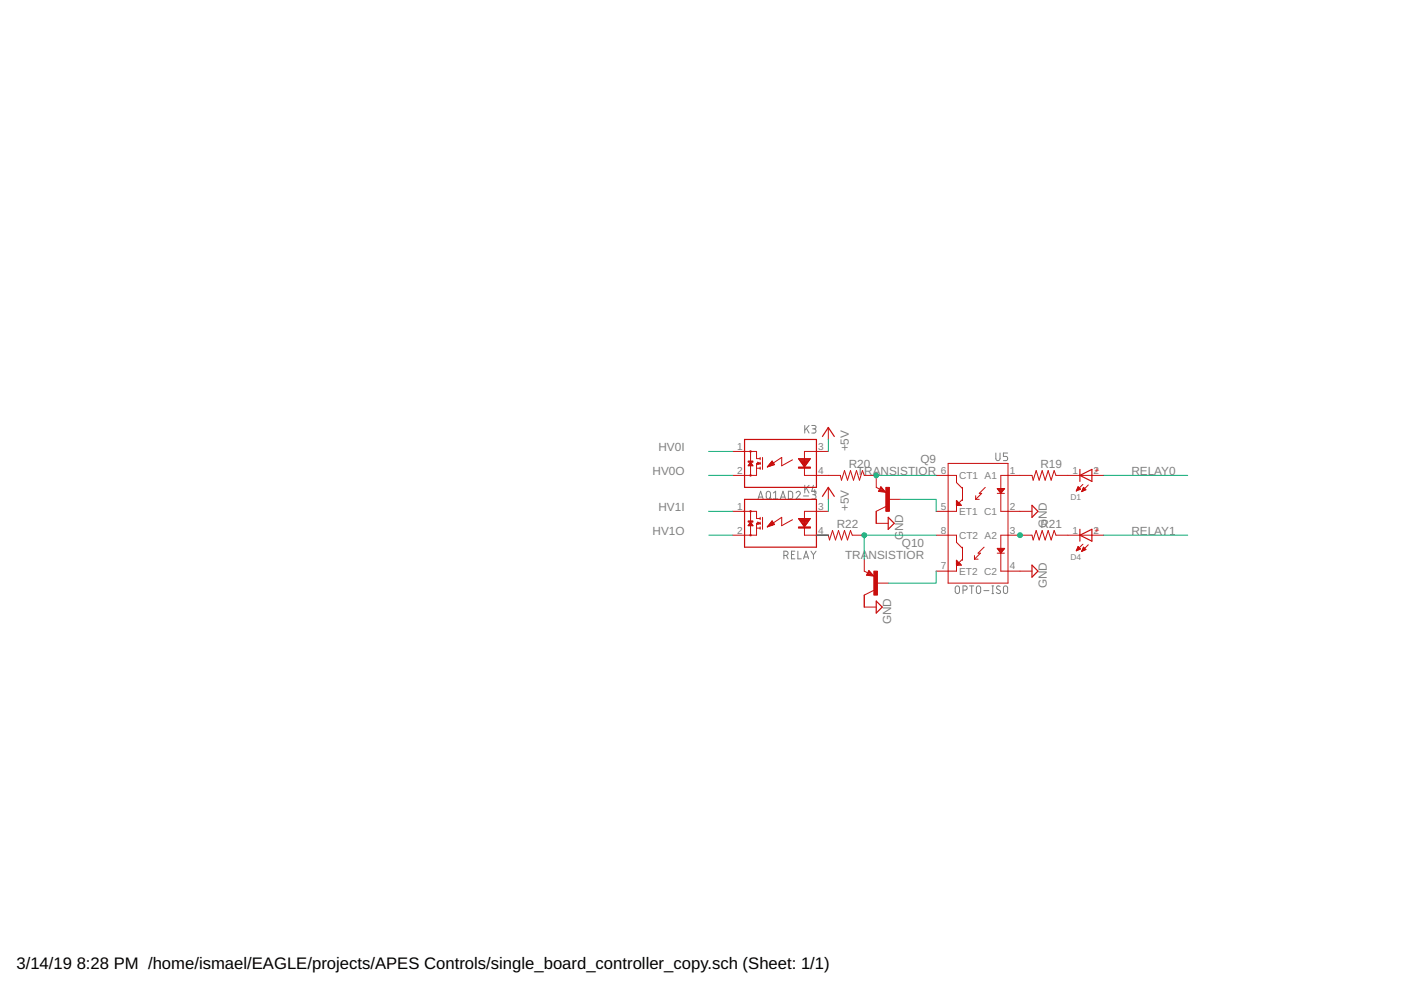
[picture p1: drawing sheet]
<svg xmlns="http://www.w3.org/2000/svg" width="297mm" height="210mm" viewBox="0 0 297 210" stroke-linecap="round" stroke-linejoin="round" font-family="sans-serif">
<g fill="none" stroke="#808080" stroke-width=".21">
<path d="M170.6 90.2v1.6M171 90.8l.5 1M171.5 90.2l-.9 1M172.1 90.2h.6a.36 .36 0 0 1 .3 .4 .36 .36 0 0 1-.3 .3h-.4M172.6 90.9a.44 .44 0 0 1 .4 .5 .44 .44 0 0 1-.4 .4h-.5M211.1 96.1v1.1a.44 .44 0 0 0 .5 .5 .44 .44 0 0 0 .4-.5v-1.1M213.6 96.1h-.9v.7h.6a.45 .45 0 0 1 .3 .4 .45 .45 0 0 1-.3 .5h-.6M160.7 105.8l.6-1.6 .5 1.6M160.8 105.4h.9M162.6 104.3l.3-.1 .3 .1 .2 1a.46 .46 0 0 1-.5 .5 .46 .46 0 0 1-.4-.5zM163.2 105.4l.3 .4M164 104.5l.4-.3v1.6"/>
<path d="M164 105.8h.9M165.5 105.8l.5-1.6 .5 1.6M165.6 105.4h.8M166.2 117.8h.4a.46 .46 0 0 0 .5-.5 .46 .46 0 0 0-.5-.4h-.4v1.6M166.7 117.8l.4 .7M167.2 104.2h.6l.2 .3v1l-.2 .2-.6 .1zM167.8 117.6h.5M168.5 116.9h-.7v1.6h.7M168.8 104.5a.44 .44 0 0 1 .6-.3 .44 .44 0 0 1 .1 .7l-.7 .9h.9M169.2 116.9v1.6h.7M170.3 105.2h1.1M170.4 118.5l.5-1.6 .5 1.6"/>
<path d="M170.5 118.1h.8M170.6 102.9v1.6M171 103.5l.5 1M171.5 102.9l-.9 1M171.9 116.9l.6 .7M172.5 102.9l-.4 1.3h.9M172.5 117.6v.9M172.6 104.9a.46 .46 0 0 1 .4 .4 .46 .46 0 0 1-.4 .5h-.5M172.7 104.2a.36 .36 0 0 1 .3 .3 .36 .36 0 0 1-.3 .4h-.4M172.7 103.8v.7M173 116.9l-.5 .7M202.7 124.4l.3-.2 .3 .2 .1 1a.46 .46 0 0 1-.4 .5 .46 .46 0 0 1-.5-.5z"/>
<path d="M204.2 125.1h.4a.44 .44 0 0 0 .5-.4 .44 .44 0 0 0-.5-.5h-.4v1.7M205.5 124.2h1M206 124.2v1.7M207.1 124.4l.4-.2 .3 .2 .1 1a.46 .46 0 0 1-.4 .5 .46 .46 0 0 1-.5-.5zM208.6 125.2h1.1M210.3 124.2h.4M210.3 125.9h.4M210.5 124.2v1.7M212 124.4a.41 .41 0 0 0-.6-.1 .41 .41 0 0 0 .1 .6l.5 .3a.41 .41 0 0 1 0 .6 .41 .41 0 0 1-.6 0l-.2-.2M212.9 124.4l.3-.2 .3 .2 .1 1a.44 .44 0 0 1-.4 .5 .44 .44 0 0 1-.5-.5z"/>
</g>
<g fill="none" stroke="#c90d0c" stroke-width=".21">
<path d="M155.3 95.7h5.1v1.5h.8M158.7 98.7h.9M158.7 98.6h.8M158.8 98.4h.6M158.9 98.3h.4M159 98.2h.3M159.1 98.1h.1M159.1 95.7v5.1M159.1 98l.5 .8h-1zM160.4 99.3h.8M160.7 98l.5 .3-.5 .2zM161.2 98.3h-.8v2.5h-5.1"/>
<path d="M161.2 97v.5M161.2 98v.5M161.2 99v.5M161.7 97v2.5M162.8 98.9h.2M162.9 98.8h.5M163 98.7h.7M163 98.6h1.1M163.2 98.4h.9M163.2 98.3h.9M163.3 98.2h.7M163.4 98.1h.5"/>
<path d="M163.5 97.9h.3M163.6 97.8h.1M163.7 97.7l.5 .8-1.5 .5zM168 97.5l-2.3 1.3v-1.8l-3 2M169.3 97.2h2.5l-1.2 1.8zM169.4 97.3h2.3M169.4 97.5h2.3M169.5 97.6h2.1M169.6 97.7h1.9M169.7 97.8h1.7M169.8 97.9h1.5M169.9 98.1h1.3"/>
<path d="M170 98.2h1.2M170.1 98.3h.9M170.1 98.4h.9M170.2 98.6h.7M170.3 98.7h.5M170.4 98.8h.3M170.5 98.9h.1M175.6 95.7h-5v5.1h7.6l.2 1 .6-2 .7 2 .6-2 .7 2 .6-2 .6 2 .7-2 .3 1h2.6v2.5l.6 .4M175.6 90.6v2.6M201 98.3h12.7v25.3h-12.7zM155.3 108.4h5.1v1.5h.8M158.6 111.4h1"/>
<path d="M158.7 111.3h.9M158.8 111.2h.7M158.9 111.1h.5M158.9 111h.4M159 110.8h.2M159.1 110.7h.1M159.1 108.4v5.1M159.1 110.7l.5 .8h-1zM160.4 112h.8M160.7 110.7l.5 .3-.5 .2zM161.2 111h-.8v2.5h-5.1M161.2 109.7v.5"/>
<path d="M161.2 110.7v.5M161.2 111.7v.5M161.7 109.7v2.5M162.7 111.7h.1M162.8 111.6h.3M162.9 111.4h.5M163 111.3h.8M163.1 111.2h1.1M163.2 111.1h.9M163.3 111h.7M163.4 110.8h.6M163.5 110.7h.4"/>
<path d="M163.6 110.6h.2M163.7 110.5h.1M163.7 110.4l.5 .8-1.5 .5zM168 110.2l-2.3 1.3v-1.8l-3 2M169.3 109.9h2.5l-1.2 1.8zM169.3 110h2.5M169.4 110.1h2.3M169.5 110.2h2.1M169.6 110.4h1.9M169.7 110.5h1.7M169.8 110.6h1.5M169.8 110.7h1.5"/>
<path d="M169.9 110.8h1.3M170 111h1.1M170.1 111.1h.9M170.2 111.2h.7M170.3 111.3h.5M170.4 111.4h.3M170.5 111.6h.1M170.5 111.7h.1M175.6 108.4h-5v5.1h5l.3 1 .6-2 .6 2 .7-2 .6 2 .6-2 .7 2 .6-2 .4 1h2.5M175.6 103.3v2.6M183.2 118.6v2.5l.7 .3M186.8 103.2l1 1.2-1.6-.2z"/>
<path d="M187.8 107.4l-2 1v2.6h2.5M188.3 105.9h2.6M198.5 100.8h4.3v1.5l1.3 1.3M198.5 113.5h4.3v1.5l1.3 1.3M204.1 105.9l-1.3 1.2v1.3h-4.3M204.1 118.6l-1.3 1.2v1.3h-4.3M204.1 103.3v2.8M204.1 116v2.8M206.6 117.8v.8M206.6 118.6h.8M206.9 105.1v.8M206.9 105.9h.7"/>
<path d="M208.6 116l-1.2 1.3h.5l-1.3 1.3M208.9 103.3l-1.3 1.3h.5l-1.2 1.3M211.4 104.6h1.6M211.4 117.3h1.6M211.4 116.3h1.6l-.8 1zM211.4 103.6h1.6l-.8 1zM211.5 103.6h1.5M211.5 116.4h1.4M211.5 103.7h1.4M211.6 116.5h1.2M211.6 103.8h1.2M211.7 116.6h1"/>
<path d="M211.7 104h1M211.8 116.8h.8M211.8 104.1h.8M211.9 116.9h.6M211.9 104.2h.6M212 117h.4M212 104.3h.4M212.1 117.1h.2M212.1 104.5h.2M212.2 117.2h.1M212.2 104.6h.1M212.2 104.6v3.8h6.6"/>
<path d="M212.2 117.3v3.8h6.6M228.2 116.8h.1M228.2 104h.3M228.3 116.6h.3M228.3 116.5h.5M228.3 103.8h.4M228.3 103.7h.7M228.4 116.4h.7M228.4 116.3h.6M228.4 103.6h.6M228.5 103.5h.4M228.5 116.1h.3"/>
<path d="M228.5 103.4h.2M228.5 116h.2M228.6 103.3h.1M228.6 103.2l.5 .5-.9 .4zM228.6 115.9h.1M229.1 116.4l-.9 .4M229.1 116.4l-.5-.5-.4 .9M229.3 104.2h.1M229.4 116.9h.1M229.4 104.1h.2M229.4 116.8h.3M229.4 116.6h.6"/>
<path d="M229.4 104h.5M229.5 103.8h.7M229.5 116.5h.7M229.6 116.4h.5M229.6 103.7h.5M229.6 103.6h.4M229.6 102.7l-1.4 1.4M229.6 115.4l-1.4 1.4M229.6 116.3h.4M229.7 103.5h.2M229.7 116.1h.1M229.7 103.4h.1"/>
<path d="M229.7 103.3l.5 .5-.9 .4M229.7 103.3l-.4 .9M229.7 116l.5 .5-.9 .4zM230.7 102.8l-1.4 1.4M230.7 115.5l-1.4 1.4M234 100.8h-10.1l-.4-1-.6 2-.7-2-.6 2-.6-2-.7 2-.6-2-.6 2-.3-1h-6.6v2.8M234 113.5h-10.1l-.4-1-.6 2-.7-2-.6 2-.6-2-.7 2-.6-2-.6 2-.3-1h-6.6v2.8M184.2 120.9l1.1 1.3-1.6-.2zM185.3 125.2l-2.1 1v2.5h2.6M185.8 123.6h2.5"/>
</g>
<g fill="none" stroke="#c90d0c" stroke-width=".25">
<path d="M157.9 93.2h15.2v10.1h-15.2zM174.4 92.5l1.2-1.9 1.3 1.9M229 99.5v2.6M157.9 105.9h15.2v10.1h-15.2zM174.4 105.2l1.2-1.9 1.3 1.9M186.8 103.3l.8 .9-1.2-.1 .4-.6 .4 .6-.5-.1 .1-.2M188.3 109.7l1.3 1.3-1.3 1.2zM202.8 106.1l1 1h-1zM202.8 118.8l1 1h-1zM202.8 106.9l.3-.3v.5l.2-.2M202.8 106.4l.5 .5M202.8 119.6l.3-.3v.5l.2-.2"/>
<path d="M202.8 119.1l.5 .5M203.3 106.9h.3M203.3 119.6h.3M218.8 107.1l1.3 1.3-1.3 1.3zM218.8 119.8l1.3 1.3-1.3 1.3zM229 100.8l2.5-1.3v2.6zM229 112.2v2.5M229 113.5l2.5-1.3v2.5zM184.3 121.1l.7 .9-1.1-.1 .4-.7 .3 .7-.5-.2 .2-.1M185.8 127.4l1.2 1.3-1.2 1.3z"/>
<circle cx="159.1" cy="95.7" r=".13"/>
<circle cx="159.1" cy="108.4" r=".13"/>
<circle cx="159.1" cy="100.8" r=".13"/>
<circle cx="159.1" cy="113.5" r=".13"/>
</g>
<g fill="#c90d0c" stroke="#c90d0c" stroke-width=".21">
<path d="M187.8 103.3h.8v5.1h-.8z"/>
<path d="M158.6 97.7h1v.3h-1z"/>
<path d="M169.3 99h2.5v.3h-2.5z"/>
<path d="M185.3 121.1h.7v5.1h-.7z"/>
<path d="M158.6 110.4h1v.3h-1z"/>
<path d="M169.3 111.7h2.5v.3h-2.5z"/>
</g>
<g fill="none" stroke="#0dab76" stroke-width=".21">
<path d="M150.2 95.7h5.1M175.6 93.2v2.5M150.2 100.8h5.1M150.2 113.5h5.1M150.2 108.4h5.1M173.1 113.5h2.5M175.6 105.9v2.5M185.8 100.8h12.7M190.9 105.9h7.6v2.5M198.5 113.5h-15.3v5.1M234 100.8h17.8M234 113.5h17.8"/>
<path d="M198.5 121.1v2.5h-10.2"/>
</g>
<g fill="#0dab76" stroke="#0dab76" stroke-width=".21">
<circle cx="216.3" cy="113.5" r=".51"/>
<circle cx="185.8" cy="100.8" r=".51"/>
<circle cx="183.2" cy="113.5" r=".51"/>
</g>
<g font-size="3.5">
<text x="3.5" y="205.4">3/14/19</text>
<text x="16.3" y="205.4">8:28 PM /home/ismael/EAGLE/projects/APES Controls/single_board_controller_copy.sch (Sheet: 1/1)</text>
</g>
<g font-size="2.5" fill="#808080">
<text x="139.6" y="95.7">HV0I</text>
<text x="179.9" y="95.7" transform="rotate(-90 179.9 95.7)">+5V</text>
<text x="138.4" y="100.8">HV0O</text>
<text x="179.9" y="99.3">R20</text>
<text x="181.7" y="100.8">TRANSISTIOR</text>
<text x="195.2" y="98.3">Q9</text>
<text x="220.6" y="99.3">R19</text>
<text x="239.9" y="100.8">RELAY0</text>
<text x="138.4" y="113.5">HV1O</text>
<text x="139.6" y="108.4">HV1I</text>
<text x="177.4" y="112">R22</text>
<text x="179.9" y="108.4" transform="rotate(-90 179.9 108.4)">+5V</text>
<text x="220.6" y="112">R21</text>
<text x="222" y="112" transform="rotate(-90 222 112)">GND</text>
<text x="239.9" y="113.5">RELAY1</text>
<text x="179.2" y="118.6">TRANSISTIOR</text>
<text x="191.2" y="116">Q10</text>
<text x="191.5" y="114.6" transform="rotate(-90 191.5 114.6)">GND</text>
<text x="222" y="124.7" transform="rotate(-90 222 124.7)">GND</text>
<text x="189" y="132.4" transform="rotate(-90 189 132.4)">GND</text>
</g>
<g font-size="2.1" fill="#808080">
<text x="156.3" y="95.4">1</text>
<text x="173.4" y="95.4">3</text>
<text x="156.3" y="100.4">2</text>
<text x="173.4" y="100.4">4</text>
<text x="199.5" y="100.4">6</text>
<text x="203.4" y="101.6">CT1 A1</text>
<text x="214.1" y="100.4">1</text>
<text x="227.4" y="100.4">1</text>
<text x="231.9" y="100.4">2</text>
<text x="156.3" y="108.1">1</text>
<text x="156.3" y="113.1">2</text>
<text x="173.4" y="108.1">3</text>
<text x="173.4" y="113.1">4</text>
<text x="199.5" y="113.1">8</text>
<text x="199.5" y="108.1">5</text>
<text x="203.4" y="109.2">ET1 C1</text>
<text x="214.1" y="113.1">3</text>
<text x="214.1" y="108.1">2</text>
<text x="227.4" y="113.1">1</text>
<text x="231.9" y="113.1">2</text>
<text x="203.4" y="114.2">CT2 A2</text>
<text x="199.5" y="120.7">7</text>
<text x="203.4" y="121.9">ET2 C2</text>
<text x="214.1" y="120.7">4</text>
</g>
<g font-size="1.8" fill="#c90d0c">
<text x="232" y="100.3">+</text>
<text x="232" y="113">+</text>
</g>
<g font-size="1.8" fill="#808080">
<text x="227" y="106">D1</text>
<text x="227" y="118.7">D4</text>
</g>
</svg>
